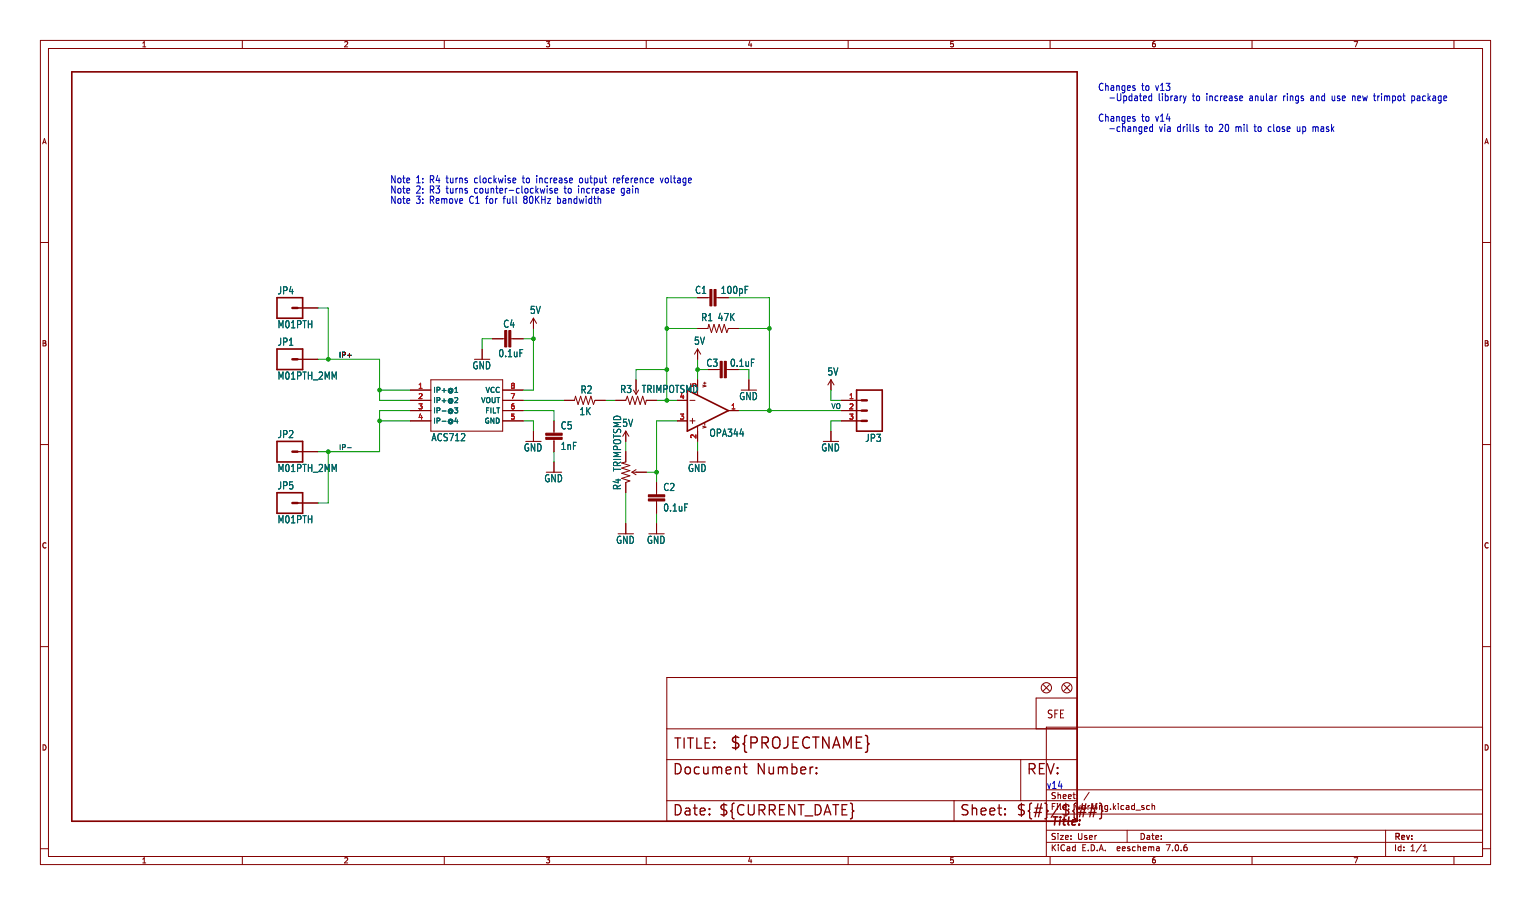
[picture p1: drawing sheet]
(kicad_sch (version 20230121) (generator eeschema)

 (paper "User" 379.07 223.926)

 (lib_symbols
  (symbol "working-eagle-import:5V" (power) (in_bom yes) (on_board yes)
   (property "Reference" "" (at 0 0 0) (effects (font (size 1.27 1.27)) hide))
   (property "Value" "5V" (at -1.016 3.556 0) (effects (font (size 1.778 1.5113)) (justify left bottom)))
   (property "Footprint" "" (at 0 0 0) (effects (font (size 1.27 1.27)) hide))
   (property "Datasheet" "" (at 0 0 0) (effects (font (size 1.27 1.27)) hide))
   (property "ki_locked" "" (at 0 0 0) (effects (font (size 1.27 1.27))))
   (symbol "5V_1_0"
    (polyline (pts (xy 0 2.54) (xy -0.762 1.27)) (stroke (width 0.254) (type solid)) (fill (type none)))
    (polyline (pts (xy 0.762 1.27) (xy 0 2.54)) (stroke (width 0.254) (type solid)) (fill (type none)))
    (pin power_in line (at 0 0 90) (length 2.54) (name "5V" (effects (font (size 0 0)))) (number "1" (effects (font (size 0 0)))))))
  (symbol "working-eagle-import:ACS712" (in_bom yes) (on_board yes)
   (property "Reference" "" (at -10.16 8.382 0) (effects (font (size 1.778 1.5113)) (justify left bottom) hide))
   (property "Value" "" (at -10.16 -7.62 0) (effects (font (size 1.778 1.5113)) (justify left bottom)))
   (property "Footprint" "working:SO08" (at 0 0 0) (effects (font (size 1.27 1.27)) hide))
   (property "Datasheet" "" (at 0 0 0) (effects (font (size 1.27 1.27)) hide))
   (property "ki_locked" "" (at 0 0 0) (effects (font (size 1.27 1.27))))
   (symbol "ACS712_1_0"
    (polyline (pts (xy -10.16 -5.08) (xy -10.16 7.62)) (stroke (width 0.254) (type solid)) (fill (type none)))
    (polyline (pts (xy -10.16 7.62) (xy 7.62 7.62)) (stroke (width 0.254) (type solid)) (fill (type none)))
    (polyline (pts (xy 7.62 -5.08) (xy -10.16 -5.08)) (stroke (width 0.254) (type solid)) (fill (type none)))
    (polyline (pts (xy 7.62 7.62) (xy 7.62 -5.08)) (stroke (width 0.254) (type solid)) (fill (type none)))
    (pin bidirectional line (at -15.24 5.08 0) (length 5.08) (name "IP+@1" (effects (font (size 1.27 1.27)))) (number "1" (effects (font (size 1.27 1.27)))))
    (pin bidirectional line (at -15.24 2.54 0) (length 5.08) (name "IP+@2" (effects (font (size 1.27 1.27)))) (number "2" (effects (font (size 1.27 1.27)))))
    (pin bidirectional line (at -15.24 0 0) (length 5.08) (name "IP-@3" (effects (font (size 1.27 1.27)))) (number "3" (effects (font (size 1.27 1.27)))))
    (pin bidirectional line (at -15.24 -2.54 0) (length 5.08) (name "IP-@4" (effects (font (size 1.27 1.27)))) (number "4" (effects (font (size 1.27 1.27)))))
    (pin bidirectional line (at 12.7 -2.54 180) (length 5.08) (name "GND" (effects (font (size 1.27 1.27)))) (number "5" (effects (font (size 1.27 1.27)))))
    (pin bidirectional line (at 12.7 0 180) (length 5.08) (name "FILT" (effects (font (size 1.27 1.27)))) (number "6" (effects (font (size 1.27 1.27)))))
    (pin bidirectional line (at 12.7 2.54 180) (length 5.08) (name "VOUT" (effects (font (size 1.27 1.27)))) (number "7" (effects (font (size 1.27 1.27)))))
    (pin bidirectional line (at 12.7 5.08 180) (length 5.08) (name "VCC" (effects (font (size 1.27 1.27)))) (number "8" (effects (font (size 1.27 1.27)))))))
  (symbol "working-eagle-import:CAP0402-CAP" (in_bom yes) (on_board yes)
   (property "Reference" "C" (at 1.524 2.921 0) (effects (font (size 1.778 1.5113)) (justify left bottom)))
   (property "Value" "" (at 1.524 -2.159 0) (effects (font (size 1.778 1.5113)) (justify left bottom)))
   (property "Footprint" "working:0402-CAP" (at 0 0 0) (effects (font (size 1.27 1.27)) hide))
   (property "Datasheet" "" (at 0 0 0) (effects (font (size 1.27 1.27)) hide))
   (property "ki_locked" "" (at 0 0 0) (effects (font (size 1.27 1.27))))
   (symbol "CAP0402-CAP_1_0"
    (rectangle (start -2.032 0.508) (end 2.032 1.016) (stroke (width 0) (type default)) (fill (type outline)))
    (rectangle (start -2.032 1.524) (end 2.032 2.032) (stroke (width 0) (type default)) (fill (type outline)))
    (polyline (pts (xy 0 0) (xy 0 0.508)) (stroke (width 0.1524) (type solid)) (fill (type none)))
    (polyline (pts (xy 0 2.54) (xy 0 2.032)) (stroke (width 0.1524) (type solid)) (fill (type none)))
    (pin passive line (at 0 5.08 270) (length 2.54) (name "1" (effects (font (size 0 0)))) (number "1" (effects (font (size 0 0)))))
    (pin passive line (at 0 -2.54 90) (length 2.54) (name "2" (effects (font (size 0 0)))) (number "2" (effects (font (size 0 0)))))))
  (symbol "working-eagle-import:FIDUCIALUFIDUCIAL" (in_bom yes) (on_board yes)
   (property "Reference" "JP" (at 0 0 0) (effects (font (size 1.27 1.27)) hide))
   (property "Value" "" (at 0 0 0) (effects (font (size 1.27 1.27)) hide))
   (property "Footprint" "working:MICRO-FIDUCIAL" (at 0 0 0) (effects (font (size 1.27 1.27)) hide))
   (property "Datasheet" "" (at 0 0 0) (effects (font (size 1.27 1.27)) hide))
   (property "ki_locked" "" (at 0 0 0) (effects (font (size 1.27 1.27))))
   (symbol "FIDUCIALUFIDUCIAL_1_0"
    (polyline (pts (xy -0.762 0.762) (xy 0.762 -0.762)) (stroke (width 0.254) (type solid)) (fill (type none)))
    (polyline (pts (xy 0.762 0.762) (xy -0.762 -0.762)) (stroke (width 0.254) (type solid)) (fill (type none)))
    (circle (center 0 0) (radius 1.27) (stroke (width 0.254) (type solid)) (fill (type none)))))
  (symbol "working-eagle-import:FRAME-LETTER" (in_bom yes) (on_board yes)
   (property "Reference" "#FRAME" (at 0 0 0) (effects (font (size 1.27 1.27)) hide))
   (property "Value" "" (at 0 0 0) (effects (font (size 1.27 1.27)) hide))
   (property "Footprint" "" (at 0 0 0) (effects (font (size 1.27 1.27)) hide))
   (property "Datasheet" "" (at 0 0 0) (effects (font (size 1.27 1.27)) hide))
   (property "ki_locked" "" (at 0 0 0) (effects (font (size 1.27 1.27))))
   (symbol "FRAME-LETTER_1_0"
    (polyline (pts (xy 0 0) (xy 248.92 0)) (stroke (width 0.4064) (type solid)) (fill (type none)))
    (polyline (pts (xy 0 185.42) (xy 0 0)) (stroke (width 0.4064) (type solid)) (fill (type none)))
    (polyline (pts (xy 0 185.42) (xy 248.92 185.42)) (stroke (width 0.4064) (type solid)) (fill (type none)))
    (polyline (pts (xy 248.92 185.42) (xy 248.92 0)) (stroke (width 0.4064) (type solid)) (fill (type none))))
   (symbol "FRAME-LETTER_2_0"
    (polyline (pts (xy 0 0) (xy 0 5.08)) (stroke (width 0.254) (type solid)) (fill (type none)))
    (polyline (pts (xy 0 0) (xy 71.12 0)) (stroke (width 0.254) (type solid)) (fill (type none)))
    (polyline (pts (xy 0 5.08) (xy 0 15.24)) (stroke (width 0.254) (type solid)) (fill (type none)))
    (polyline (pts (xy 0 5.08) (xy 71.12 5.08)) (stroke (width 0.254) (type solid)) (fill (type none)))
    (polyline (pts (xy 0 15.24) (xy 0 22.86)) (stroke (width 0.254) (type solid)) (fill (type none)))
    (polyline (pts (xy 0 22.86) (xy 0 35.56)) (stroke (width 0.254) (type solid)) (fill (type none)))
    (polyline (pts (xy 0 22.86) (xy 101.6 22.86)) (stroke (width 0.254) (type solid)) (fill (type none)))
    (polyline (pts (xy 71.12 0) (xy 101.6 0)) (stroke (width 0.254) (type solid)) (fill (type none)))
    (polyline (pts (xy 71.12 5.08) (xy 71.12 0)) (stroke (width 0.254) (type solid)) (fill (type none)))
    (polyline (pts (xy 71.12 5.08) (xy 87.63 5.08)) (stroke (width 0.254) (type solid)) (fill (type none)))
    (polyline (pts (xy 87.63 5.08) (xy 101.6 5.08)) (stroke (width 0.254) (type solid)) (fill (type none)))
    (polyline (pts (xy 87.63 15.24) (xy 0 15.24)) (stroke (width 0.254) (type solid)) (fill (type none)))
    (polyline (pts (xy 87.63 15.24) (xy 87.63 5.08)) (stroke (width 0.254) (type solid)) (fill (type none)))
    (polyline (pts (xy 101.6 5.08) (xy 101.6 0)) (stroke (width 0.254) (type solid)) (fill (type none)))
    (polyline (pts (xy 101.6 15.24) (xy 87.63 15.24)) (stroke (width 0.254) (type solid)) (fill (type none)))
    (polyline (pts (xy 101.6 15.24) (xy 101.6 5.08)) (stroke (width 0.254) (type solid)) (fill (type none)))
    (polyline (pts (xy 101.6 22.86) (xy 101.6 15.24)) (stroke (width 0.254) (type solid)) (fill (type none)))
    (polyline (pts (xy 101.6 35.56) (xy 0 35.56)) (stroke (width 0.254) (type solid)) (fill (type none)))
    (polyline (pts (xy 101.6 35.56) (xy 101.6 22.86)) (stroke (width 0.254) (type solid)) (fill (type none)))
    (text "${#}/${##}" (at 86.36 1.27 0) (effects (font (size 2.54 2.54)) (justify left bottom)))
    (text "${CURRENT_DATE}" (at 12.7 1.27 0) (effects (font (size 2.54 2.54)) (justify left bottom)))
    (text "${PROJECTNAME}" (at 15.494 17.78 0) (effects (font (size 2.7432 2.7432)) (justify left bottom)))
    (text "Date:" (at 1.27 1.27 0) (effects (font (size 2.54 2.54)) (justify left bottom)))
    (text "Document Number:" (at 1.27 11.43 0) (effects (font (size 2.54 2.54)) (justify left bottom)))
    (text "REV:" (at 88.9 11.43 0) (effects (font (size 2.54 2.54)) (justify left bottom)))
    (text "Sheet:" (at 72.39 1.27 0) (effects (font (size 2.54 2.54)) (justify left bottom)))
    (text "TITLE:" (at 1.524 17.78 0) (effects (font (size 2.54 2.54)) (justify left bottom)))))
  (symbol "working-eagle-import:GND" (power) (in_bom yes) (on_board yes)
   (property "Reference" "#GND" (at 0 0 0) (effects (font (size 1.27 1.27)) hide))
   (property "Value" "GND" (at -2.54 -2.54 0) (effects (font (size 1.778 1.5113)) (justify left bottom)))
   (property "Footprint" "" (at 0 0 0) (effects (font (size 1.27 1.27)) hide))
   (property "Datasheet" "" (at 0 0 0) (effects (font (size 1.27 1.27)) hide))
   (property "ki_locked" "" (at 0 0 0) (effects (font (size 1.27 1.27))))
   (symbol "GND_1_0"
    (polyline (pts (xy -1.905 0) (xy 1.905 0)) (stroke (width 0.254) (type solid)) (fill (type none)))
    (pin power_in line (at 0 2.54 270) (length 2.54) (name "GND" (effects (font (size 0 0)))) (number "1" (effects (font (size 0 0)))))))
  (symbol "working-eagle-import:LOGO-SFENEW" (in_bom yes) (on_board yes)
   (property "Reference" "JP" (at 0 0 0) (effects (font (size 1.27 1.27)) hide))
   (property "Value" "" (at 0 0 0) (effects (font (size 1.27 1.27)) hide))
   (property "Footprint" "working:SFE-NEW-WEBLOGO" (at 0 0 0) (effects (font (size 1.27 1.27)) hide))
   (property "Datasheet" "" (at 0 0 0) (effects (font (size 1.27 1.27)) hide))
   (property "ki_locked" "" (at 0 0 0) (effects (font (size 1.27 1.27))))
   (symbol "LOGO-SFENEW_1_0"
    (polyline (pts (xy -2.54 -2.54) (xy 7.62 -2.54)) (stroke (width 0.254) (type solid)) (fill (type none)))
    (polyline (pts (xy -2.54 5.08) (xy -2.54 -2.54)) (stroke (width 0.254) (type solid)) (fill (type none)))
    (polyline (pts (xy 7.62 -2.54) (xy 7.62 5.08)) (stroke (width 0.254) (type solid)) (fill (type none)))
    (polyline (pts (xy 7.62 5.08) (xy -2.54 5.08)) (stroke (width 0.254) (type solid)) (fill (type none)))
    (text "SFE" (at 0 0 0) (effects (font (size 1.9304 1.6408)) (justify left bottom)))))
  (symbol "working-eagle-import:M01PTH" (in_bom yes) (on_board yes)
   (property "Reference" "JP" (at -2.54 3.302 0) (effects (font (size 1.778 1.5113)) (justify left bottom)))
   (property "Value" "" (at -2.54 -5.08 0) (effects (font (size 1.778 1.5113)) (justify left bottom)))
   (property "Footprint" "working:1X01" (at 0 0 0) (effects (font (size 1.27 1.27)) hide))
   (property "Datasheet" "" (at 0 0 0) (effects (font (size 1.27 1.27)) hide))
   (property "ki_locked" "" (at 0 0 0) (effects (font (size 1.27 1.27))))
   (symbol "M01PTH_1_0"
    (polyline (pts (xy -2.54 2.54) (xy -2.54 -2.54)) (stroke (width 0.4064) (type solid)) (fill (type none)))
    (polyline (pts (xy -2.54 2.54) (xy 3.81 2.54)) (stroke (width 0.4064) (type solid)) (fill (type none)))
    (polyline (pts (xy 1.27 0) (xy 2.54 0)) (stroke (width 0.6096) (type solid)) (fill (type none)))
    (polyline (pts (xy 3.81 -2.54) (xy -2.54 -2.54)) (stroke (width 0.4064) (type solid)) (fill (type none)))
    (polyline (pts (xy 3.81 -2.54) (xy 3.81 2.54)) (stroke (width 0.4064) (type solid)) (fill (type none)))
    (pin passive line (at 7.62 0 180) (length 5.08) (name "1" (effects (font (size 0 0)))) (number "1" (effects (font (size 0 0)))))))
  (symbol "working-eagle-import:M01PTH_2MM" (in_bom yes) (on_board yes)
   (property "Reference" "JP" (at -2.54 3.302 0) (effects (font (size 1.778 1.5113)) (justify left bottom)))
   (property "Value" "" (at -2.54 -5.08 0) (effects (font (size 1.778 1.5113)) (justify left bottom)))
   (property "Footprint" "working:1X01_2MM" (at 0 0 0) (effects (font (size 1.27 1.27)) hide))
   (property "Datasheet" "" (at 0 0 0) (effects (font (size 1.27 1.27)) hide))
   (property "ki_locked" "" (at 0 0 0) (effects (font (size 1.27 1.27))))
   (symbol "M01PTH_2MM_1_0"
    (polyline (pts (xy -2.54 2.54) (xy -2.54 -2.54)) (stroke (width 0.4064) (type solid)) (fill (type none)))
    (polyline (pts (xy -2.54 2.54) (xy 3.81 2.54)) (stroke (width 0.4064) (type solid)) (fill (type none)))
    (polyline (pts (xy 1.27 0) (xy 2.54 0)) (stroke (width 0.6096) (type solid)) (fill (type none)))
    (polyline (pts (xy 3.81 -2.54) (xy -2.54 -2.54)) (stroke (width 0.4064) (type solid)) (fill (type none)))
    (polyline (pts (xy 3.81 -2.54) (xy 3.81 2.54)) (stroke (width 0.4064) (type solid)) (fill (type none)))
    (pin passive line (at 7.62 0 180) (length 5.08) (name "1" (effects (font (size 0 0)))) (number "1" (effects (font (size 0 0)))))))
  (symbol "working-eagle-import:M03PTH" (in_bom yes) (on_board yes)
   (property "Reference" "JP" (at -2.54 5.842 0) (effects (font (size 1.778 1.5113)) (justify left bottom)))
   (property "Value" "" (at -2.54 -7.62 0) (effects (font (size 1.778 1.5113)) (justify left bottom)))
   (property "Footprint" "working:1X03" (at 0 0 0) (effects (font (size 1.27 1.27)) hide))
   (property "Datasheet" "" (at 0 0 0) (effects (font (size 1.27 1.27)) hide))
   (property "ki_locked" "" (at 0 0 0) (effects (font (size 1.27 1.27))))
   (symbol "M03PTH_1_0"
    (polyline (pts (xy -2.54 5.08) (xy -2.54 -5.08)) (stroke (width 0.4064) (type solid)) (fill (type none)))
    (polyline (pts (xy -2.54 5.08) (xy 3.81 5.08)) (stroke (width 0.4064) (type solid)) (fill (type none)))
    (polyline (pts (xy 1.27 -2.54) (xy 2.54 -2.54)) (stroke (width 0.6096) (type solid)) (fill (type none)))
    (polyline (pts (xy 1.27 0) (xy 2.54 0)) (stroke (width 0.6096) (type solid)) (fill (type none)))
    (polyline (pts (xy 1.27 2.54) (xy 2.54 2.54)) (stroke (width 0.6096) (type solid)) (fill (type none)))
    (polyline (pts (xy 3.81 -5.08) (xy -2.54 -5.08)) (stroke (width 0.4064) (type solid)) (fill (type none)))
    (polyline (pts (xy 3.81 -5.08) (xy 3.81 5.08)) (stroke (width 0.4064) (type solid)) (fill (type none)))
    (pin passive line (at 7.62 -2.54 180) (length 5.08) (name "1" (effects (font (size 0 0)))) (number "1" (effects (font (size 1.27 1.27)))))
    (pin passive line (at 7.62 0 180) (length 5.08) (name "2" (effects (font (size 0 0)))) (number "2" (effects (font (size 1.27 1.27)))))
    (pin passive line (at 7.62 2.54 180) (length 5.08) (name "3" (effects (font (size 0 0)))) (number "3" (effects (font (size 1.27 1.27)))))))
  (symbol "working-eagle-import:OPA344" (in_bom yes) (on_board yes)
   (property "Reference" "" (at 5.08 -5.715 0) (effects (font (size 1.778 1.5113)) (justify left top) hide))
   (property "Value" "" (at 5.08 5.08 0) (effects (font (size 1.778 1.5113)) (justify left top)))
   (property "Footprint" "working:SOT23-5" (at 0 0 0) (effects (font (size 1.27 1.27)) hide))
   (property "Datasheet" "" (at 0 0 0) (effects (font (size 1.27 1.27)) hide))
   (property "ki_locked" "" (at 0 0 0) (effects (font (size 1.27 1.27))))
   (symbol "OPA344_1_0"
    (polyline (pts (xy -2.54 -5.08) (xy -2.54 5.08)) (stroke (width 0.4064) (type solid)) (fill (type none)))
    (polyline (pts (xy -2.54 5.08) (xy 7.62 0)) (stroke (width 0.4064) (type solid)) (fill (type none)))
    (polyline (pts (xy -1.905 -2.54) (xy -0.635 -2.54)) (stroke (width 0.1524) (type solid)) (fill (type none)))
    (polyline (pts (xy -1.905 2.54) (xy -0.635 2.54)) (stroke (width 0.1524) (type solid)) (fill (type none)))
    (polyline (pts (xy -1.27 -3.175) (xy -1.27 -1.905)) (stroke (width 0.1524) (type solid)) (fill (type none)))
    (polyline (pts (xy 0 -5.08) (xy 0 -3.8862)) (stroke (width 0.1524) (type solid)) (fill (type none)))
    (polyline (pts (xy 0 3.9116) (xy 0 5.08)) (stroke (width 0.1524) (type solid)) (fill (type none)))
    (polyline (pts (xy 7.62 0) (xy -2.54 -5.08)) (stroke (width 0.4064) (type solid)) (fill (type none)))
    (text "V+" (at 1.27 5.715 900) (effects (font (size 0.8128 0.6908)) (justify left top)))
    (text "V-" (at 1.27 -4.445 900) (effects (font (size 0.8128 0.6908)) (justify left top)))
    (pin output line (at 10.16 0 180) (length 2.54) (name "OUT" (effects (font (size 0 0)))) (number "1" (effects (font (size 1.27 1.27)))))
    (pin power_in line (at 0 -7.62 90) (length 2.54) (name "V-" (effects (font (size 0 0)))) (number "2" (effects (font (size 1.27 1.27)))))
    (pin input line (at -5.08 -2.54 0) (length 2.54) (name "+IN" (effects (font (size 0 0)))) (number "3" (effects (font (size 1.27 1.27)))))
    (pin input line (at -5.08 2.54 0) (length 2.54) (name "-IN" (effects (font (size 0 0)))) (number "4" (effects (font (size 1.27 1.27)))))
    (pin power_in line (at 0 7.62 270) (length 2.54) (name "V+" (effects (font (size 0 0)))) (number "5" (effects (font (size 1.27 1.27)))))))
  (symbol "working-eagle-import:RESISTOR0402-RES" (in_bom yes) (on_board yes)
   (property "Reference" "R" (at -3.81 1.4986 0) (effects (font (size 1.778 1.5113)) (justify left bottom)))
   (property "Value" "" (at -3.81 -3.302 0) (effects (font (size 1.778 1.5113)) (justify left bottom)))
   (property "Footprint" "working:0402-RES" (at 0 0 0) (effects (font (size 1.27 1.27)) hide))
   (property "Datasheet" "" (at 0 0 0) (effects (font (size 1.27 1.27)) hide))
   (property "ki_locked" "" (at 0 0 0) (effects (font (size 1.27 1.27))))
   (symbol "RESISTOR0402-RES_1_0"
    (polyline (pts (xy -2.54 0) (xy -2.159 1.016)) (stroke (width 0.1524) (type solid)) (fill (type none)))
    (polyline (pts (xy -2.159 1.016) (xy -1.524 -1.016)) (stroke (width 0.1524) (type solid)) (fill (type none)))
    (polyline (pts (xy -1.524 -1.016) (xy -0.889 1.016)) (stroke (width 0.1524) (type solid)) (fill (type none)))
    (polyline (pts (xy -0.889 1.016) (xy -0.254 -1.016)) (stroke (width 0.1524) (type solid)) (fill (type none)))
    (polyline (pts (xy -0.254 -1.016) (xy 0.381 1.016)) (stroke (width 0.1524) (type solid)) (fill (type none)))
    (polyline (pts (xy 0.381 1.016) (xy 1.016 -1.016)) (stroke (width 0.1524) (type solid)) (fill (type none)))
    (polyline (pts (xy 1.016 -1.016) (xy 1.651 1.016)) (stroke (width 0.1524) (type solid)) (fill (type none)))
    (polyline (pts (xy 1.651 1.016) (xy 2.286 -1.016)) (stroke (width 0.1524) (type solid)) (fill (type none)))
    (polyline (pts (xy 2.286 -1.016) (xy 2.54 0)) (stroke (width 0.1524) (type solid)) (fill (type none)))
    (pin passive line (at -5.08 0 0) (length 2.54) (name "1" (effects (font (size 0 0)))) (number "1" (effects (font (size 0 0)))))
    (pin passive line (at 5.08 0 180) (length 2.54) (name "2" (effects (font (size 0 0)))) (number "2" (effects (font (size 0 0)))))))
  (symbol "working-eagle-import:TRIMPOTSMD" (in_bom yes) (on_board yes)
   (property "Reference" "R" (at -11.43 1.4986 0) (effects (font (size 1.778 1.5113)) (justify left bottom)))
   (property "Value" "" (at -3.81 -3.302 0) (effects (font (size 1.778 1.5113)) (justify left bottom)))
   (property "Footprint" "working:TRIMPOT-3MM" (at 0 0 0) (effects (font (size 1.27 1.27)) hide))
   (property "Datasheet" "" (at 0 0 0) (effects (font (size 1.27 1.27)) hide))
   (property "ki_locked" "" (at 0 0 0) (effects (font (size 1.27 1.27))))
   (symbol "TRIMPOTSMD_1_0"
    (polyline (pts (xy -2.54 0) (xy -2.159 1.016)) (stroke (width 0.1524) (type solid)) (fill (type none)))
    (polyline (pts (xy -2.159 1.016) (xy -1.524 -1.016)) (stroke (width 0.1524) (type solid)) (fill (type none)))
    (polyline (pts (xy -1.524 -1.016) (xy -0.889 1.016)) (stroke (width 0.1524) (type solid)) (fill (type none)))
    (polyline (pts (xy -0.889 1.016) (xy -0.254 -1.016)) (stroke (width 0.1524) (type solid)) (fill (type none)))
    (polyline (pts (xy -0.635 2.54) (xy 0 1.524)) (stroke (width 0.1524) (type solid)) (fill (type none)))
    (polyline (pts (xy -0.254 -1.016) (xy 0.381 1.016)) (stroke (width 0.1524) (type solid)) (fill (type none)))
    (polyline (pts (xy 0 1.524) (xy 0.635 2.54)) (stroke (width 0.1524) (type solid)) (fill (type none)))
    (polyline (pts (xy 0 2.54) (xy 0 1.524)) (stroke (width 0.1524) (type solid)) (fill (type none)))
    (polyline (pts (xy 0.381 1.016) (xy 1.016 -1.016)) (stroke (width 0.1524) (type solid)) (fill (type none)))
    (polyline (pts (xy 1.016 -1.016) (xy 1.651 1.016)) (stroke (width 0.1524) (type solid)) (fill (type none)))
    (polyline (pts (xy 1.651 1.016) (xy 2.286 -1.016)) (stroke (width 0.1524) (type solid)) (fill (type none)))
    (polyline (pts (xy 2.286 -1.016) (xy 2.54 0)) (stroke (width 0.1524) (type solid)) (fill (type none)))
    (pin passive line (at -5.08 0 0) (length 2.54) (name "CCW" (effects (font (size 0 0)))) (number "1" (effects (font (size 0 0)))))
    (pin passive line (at 0 5.08 270) (length 2.54) (name "WIPER" (effects (font (size 0 0)))) (number "2" (effects (font (size 0 0)))))
    (pin passive line (at 5.08 0 180) (length 2.54) (name "CW" (effects (font (size 0 0)))) (number "3" (effects (font (size 0 0))))))))

 (junction (at 190.5 81.28) (diameter 0) (color 0 0 0 0))
 (junction (at 93.98 96.52) (diameter 0) (color 0 0 0 0))
 (junction (at 172.72 91.44) (diameter 0) (color 0 0 0 0))
 (junction (at 162.56 116.84) (diameter 0) (color 0 0 0 0))
 (junction (at 81.28 111.76) (diameter 0) (color 0 0 0 0))
 (junction (at 93.98 104.14) (diameter 0) (color 0 0 0 0))
 (junction (at 165.1 91.44) (diameter 0) (color 0 0 0 0))
 (junction (at 81.28 88.9) (diameter 0) (color 0 0 0 0))
 (junction (at 165.1 99.06) (diameter 0) (color 0 0 0 0))
 (junction (at 165.1 81.28) (diameter 0) (color 0 0 0 0))
 (junction (at 132.08 83.82) (diameter 0) (color 0 0 0 0))
 (junction (at 190.5 101.6) (diameter 0) (color 0 0 0 0))

 (wire (pts (xy 132.08 96.52) (xy 132.08 83.82)) (stroke (width 0.1524) (type solid)))
 (wire (pts (xy 165.1 99.06) (xy 167.64 99.06)) (stroke (width 0.1524) (type solid)))
 (wire (pts (xy 162.56 127) (xy 162.56 129.54)) (stroke (width 0.1524) (type solid)))
 (wire (pts (xy 205.74 106.68) (xy 205.74 104.14)) (stroke (width 0.1524) (type solid)))
 (wire (pts (xy 93.98 96.52) (xy 93.98 99.06)) (stroke (width 0.1524) (type solid)))
 (wire (pts (xy 205.74 104.14) (xy 208.28 104.14)) (stroke (width 0.1524) (type solid)))
 (wire (pts (xy 165.1 73.66) (xy 165.1 81.28)) (stroke (width 0.1524) (type solid)))
 (wire (pts (xy 78.74 124.46) (xy 81.28 124.46)) (stroke (width 0.1524) (type solid)))
 (wire (pts (xy 93.98 101.6) (xy 93.98 104.14)) (stroke (width 0.1524) (type solid)))
 (wire (pts (xy 137.16 111.76) (xy 137.16 114.3)) (stroke (width 0.1524) (type solid)))
 (wire (pts (xy 185.42 93.98) (xy 185.42 91.44)) (stroke (width 0.1524) (type solid)))
 (wire (pts (xy 129.54 96.52) (xy 132.08 96.52)) (stroke (width 0.1524) (type solid)))
 (wire (pts (xy 81.28 111.76) (xy 78.74 111.76)) (stroke (width 0.1524) (type solid)))
 (wire (pts (xy 190.5 101.6) (xy 182.88 101.6)) (stroke (width 0.1524) (type solid)))
 (wire (pts (xy 101.6 96.52) (xy 93.98 96.52)) (stroke (width 0.1524) (type solid)))
 (wire (pts (xy 129.54 99.06) (xy 139.7 99.06)) (stroke (width 0.1524) (type solid)))
 (wire (pts (xy 172.72 81.28) (xy 165.1 81.28)) (stroke (width 0.1524) (type solid)))
 (wire (pts (xy 132.08 104.14) (xy 132.08 106.68)) (stroke (width 0.1524) (type solid)))
 (wire (pts (xy 172.72 88.9) (xy 172.72 91.44)) (stroke (width 0.1524) (type solid)))
 (wire (pts (xy 165.1 81.28) (xy 165.1 91.44)) (stroke (width 0.1524) (type solid)))
 (wire (pts (xy 208.28 99.06) (xy 205.74 99.06)) (stroke (width 0.1524) (type solid)))
 (wire (pts (xy 119.38 83.82) (xy 119.38 86.36)) (stroke (width 0.1524) (type solid)))
 (wire (pts (xy 137.16 101.6) (xy 137.16 104.14)) (stroke (width 0.1524) (type solid)))
 (wire (pts (xy 182.88 81.28) (xy 190.5 81.28)) (stroke (width 0.1524) (type solid)))
 (wire (pts (xy 93.98 111.76) (xy 81.28 111.76)) (stroke (width 0.1524) (type solid)))
 (wire (pts (xy 121.92 83.82) (xy 119.38 83.82)) (stroke (width 0.1524) (type solid)))
 (wire (pts (xy 205.74 99.06) (xy 205.74 96.52)) (stroke (width 0.1524) (type solid)))
 (wire (pts (xy 154.94 111.76) (xy 154.94 109.22)) (stroke (width 0.1524) (type solid)))
 (wire (pts (xy 93.98 88.9) (xy 93.98 96.52)) (stroke (width 0.1524) (type solid)))
 (wire (pts (xy 180.34 73.66) (xy 190.5 73.66)) (stroke (width 0.1524) (type solid)))
 (wire (pts (xy 157.48 91.44) (xy 165.1 91.44)) (stroke (width 0.1524) (type solid)))
 (wire (pts (xy 154.94 121.92) (xy 154.94 129.54)) (stroke (width 0.1524) (type solid)))
 (wire (pts (xy 129.54 101.6) (xy 137.16 101.6)) (stroke (width 0.1524) (type solid)))
 (wire (pts (xy 162.56 104.14) (xy 167.64 104.14)) (stroke (width 0.1524) (type solid)))
 (wire (pts (xy 81.28 88.9) (xy 93.98 88.9)) (stroke (width 0.1524) (type solid)))
 (wire (pts (xy 129.54 104.14) (xy 132.08 104.14)) (stroke (width 0.1524) (type solid)))
 (wire (pts (xy 165.1 91.44) (xy 165.1 99.06)) (stroke (width 0.1524) (type solid)))
 (wire (pts (xy 78.74 88.9) (xy 81.28 88.9)) (stroke (width 0.1524) (type solid)))
 (wire (pts (xy 185.42 91.44) (xy 182.88 91.44)) (stroke (width 0.1524) (type solid)))
 (wire (pts (xy 132.08 83.82) (xy 132.08 81.28)) (stroke (width 0.1524) (type solid)))
 (wire (pts (xy 190.5 101.6) (xy 208.28 101.6)) (stroke (width 0.1524) (type solid)))
 (wire (pts (xy 81.28 124.46) (xy 81.28 111.76)) (stroke (width 0.1524) (type solid)))
 (wire (pts (xy 162.56 119.38) (xy 162.56 116.84)) (stroke (width 0.1524) (type solid)))
 (wire (pts (xy 172.72 109.22) (xy 172.72 111.76)) (stroke (width 0.1524) (type solid)))
 (wire (pts (xy 162.56 116.84) (xy 162.56 104.14)) (stroke (width 0.1524) (type solid)))
 (wire (pts (xy 81.28 76.2) (xy 81.28 88.9)) (stroke (width 0.1524) (type solid)))
 (wire (pts (xy 190.5 73.66) (xy 190.5 81.28)) (stroke (width 0.1524) (type solid)))
 (wire (pts (xy 190.5 81.28) (xy 190.5 101.6)) (stroke (width 0.1524) (type solid)))
 (wire (pts (xy 160.02 116.84) (xy 162.56 116.84)) (stroke (width 0.1524) (type solid)))
 (wire (pts (xy 162.56 99.06) (xy 165.1 99.06)) (stroke (width 0.1524) (type solid)))
 (wire (pts (xy 93.98 104.14) (xy 93.98 111.76)) (stroke (width 0.1524) (type solid)))
 (wire (pts (xy 172.72 93.98) (xy 172.72 91.44)) (stroke (width 0.1524) (type solid)))
 (wire (pts (xy 101.6 104.14) (xy 93.98 104.14)) (stroke (width 0.1524) (type solid)))
 (wire (pts (xy 157.48 93.98) (xy 157.48 91.44)) (stroke (width 0.1524) (type solid)))
 (wire (pts (xy 149.86 99.06) (xy 152.4 99.06)) (stroke (width 0.1524) (type solid)))
 (wire (pts (xy 129.54 83.82) (xy 132.08 83.82)) (stroke (width 0.1524) (type solid)))
 (wire (pts (xy 93.98 99.06) (xy 101.6 99.06)) (stroke (width 0.1524) (type solid)))
 (wire (pts (xy 172.72 91.44) (xy 175.26 91.44)) (stroke (width 0.1524) (type solid)))
 (wire (pts (xy 78.74 76.2) (xy 81.28 76.2)) (stroke (width 0.1524) (type solid)))
 (wire (pts (xy 101.6 101.6) (xy 93.98 101.6)) (stroke (width 0.1524) (type solid)))
 (wire (pts (xy 172.72 73.66) (xy 165.1 73.66)) (stroke (width 0.1524) (type solid)))

 (text "Changes to v13" (at 271.78 22.86 0) (effects (font (size 1.778 1.5113)) (justify left bottom)))
 (text "-Updated library to increase anular rings and use new trimpot package" (at 274.32 25.4 0) (effects (font (size 1.778 1.5113)) (justify left bottom)))
 (text "Note 3: Remove C1 for full 80KHz bandwidth" (at 96.52 50.8 0) (effects (font (size 1.778 1.5113)) (justify left bottom)))
 (text "Note 1: R4 turns clockwise to increase output reference voltage" (at 96.52 45.72 0) (effects (font (size 1.778 1.5113)) (justify left bottom)))
 (text "Note 2: R3 turns counter-clockwise to increase gain" (at 96.52 48.26 0) (effects (font (size 1.778 1.5113)) (justify left bottom)))
 (text "-changed via drills to 20 mil to close up mask" (at 274.32 33.02 0) (effects (font (size 1.778 1.5113)) (justify left bottom)))
 (text "Changes to v14" (at 271.78 30.48 0) (effects (font (size 1.778 1.5113)) (justify left bottom)))
 (text "v14" (at 259.08 195.58 0) (effects (font (size 1.778 1.5113)) (justify left bottom)))

 (label "VO" (at 205.74 101.6 0) (fields_autoplaced) (effects (font (size 1.2446 1.2446)) (justify left bottom)))
 (label "IP+" (at 83.82 88.9 0) (fields_autoplaced) (effects (font (size 1.2446 1.2446)) (justify left bottom)))
 (label "IP-" (at 83.82 111.76 0) (fields_autoplaced) (effects (font (size 1.2446 1.2446)) (justify left bottom)))
 (label "IP+" (at 83.82 88.9 0) (fields_autoplaced) (effects (font (size 1.2446 1.2446)) (justify left bottom)))
 (label "IP+" (at 83.82 88.9 0) (fields_autoplaced) (effects (font (size 1.2446 1.2446)) (justify left bottom)))

 (symbol (lib_id "working-eagle-import:GND") (at 154.94 132.08 0) (unit 1) (in_bom yes) (on_board yes) (dnp no)
  (property "Reference" "#GND5" (at 154.94 132.08 0) (effects (font (size 1.27 1.27)) hide))
  (property "Value" "GND" (at 152.4 134.62 0) (effects (font (size 1.778 1.5113)) (justify left bottom)))
  (property "Footprint" "" (at 154.94 132.08 0) (effects (font (size 1.27 1.27)) hide))
  (property "Datasheet" "" (at 154.94 132.08 0) (effects (font (size 1.27 1.27)) hide)) (pin "1"))

 (symbol (lib_id "working-eagle-import:TRIMPOTSMD") (at 157.48 99.06 0) (unit 1) (in_bom yes) (on_board yes) (dnp no)
  (property "Reference" "R3" (at 153.416 97.3074 0) (effects (font (size 1.778 1.5113)) (justify left bottom)))
  (property "Value" "TRIMPOTSMD" (at 158.75 97.282 0) (effects (font (size 1.778 1.5113)) (justify left bottom)))
  (property "Footprint" "working:TRIMPOT-3MM" (at 157.48 99.06 0) (effects (font (size 1.27 1.27)) hide))
  (property "Datasheet" "" (at 157.48 99.06 0) (effects (font (size 1.27 1.27)) hide)) (pin "1") (pin "2") (pin "3"))

 (symbol (lib_id "working-eagle-import:RESISTOR0402-RES") (at 144.78 99.06 180) (unit 1) (in_bom yes) (on_board yes) (dnp no)
  (property "Reference" "R2" (at 146.812 95.4786 0) (effects (font (size 1.778 1.5113)) (justify left bottom)))
  (property "Value" "1K" (at 146.558 100.838 0) (effects (font (size 1.778 1.5113)) (justify left bottom)))
  (property "Footprint" "working:0402-RES" (at 144.78 99.06 0) (effects (font (size 1.27 1.27)) hide))
  (property "Datasheet" "" (at 144.78 99.06 0) (effects (font (size 1.27 1.27)) hide)) (pin "1") (pin "2"))

 (symbol (lib_id "working-eagle-import:GND") (at 205.74 109.22 0) (unit 1) (in_bom yes) (on_board yes) (dnp no)
  (property "Reference" "#GND1" (at 205.74 109.22 0) (effects (font (size 1.27 1.27)) hide))
  (property "Value" "GND" (at 203.2 111.76 0) (effects (font (size 1.778 1.5113)) (justify left bottom)))
  (property "Footprint" "" (at 205.74 109.22 0) (effects (font (size 1.27 1.27)) hide))
  (property "Datasheet" "" (at 205.74 109.22 0) (effects (font (size 1.27 1.27)) hide)) (pin "1"))

 (symbol (lib_id "working-eagle-import:M01PTH") (at 71.12 124.46 0) (unit 1) (in_bom yes) (on_board yes) (dnp no)
  (property "Reference" "JP5" (at 68.58 121.158 0) (effects (font (size 1.778 1.5113)) (justify left bottom)))
  (property "Value" "M01PTH" (at 68.58 129.54 0) (effects (font (size 1.778 1.5113)) (justify left bottom)))
  (property "Footprint" "working:1X01" (at 71.12 124.46 0) (effects (font (size 1.27 1.27)) hide))
  (property "Datasheet" "" (at 71.12 124.46 0) (effects (font (size 1.27 1.27)) hide)) (pin "1"))

 (symbol (lib_id "working-eagle-import:GND") (at 137.16 116.84 0) (unit 1) (in_bom yes) (on_board yes) (dnp no)
  (property "Reference" "#GND8" (at 137.16 116.84 0) (effects (font (size 1.27 1.27)) hide))
  (property "Value" "GND" (at 134.62 119.38 0) (effects (font (size 1.778 1.5113)) (justify left bottom)))
  (property "Footprint" "" (at 137.16 116.84 0) (effects (font (size 1.27 1.27)) hide))
  (property "Datasheet" "" (at 137.16 116.84 0) (effects (font (size 1.27 1.27)) hide)) (pin "1"))

 (symbol (lib_id "working-eagle-import:5V") (at 172.72 88.9 0) (unit 1) (in_bom yes) (on_board yes) (dnp no)
  (property "Reference" "#U$7" (at 172.72 88.9 0) (effects (font (size 1.27 1.27)) hide))
  (property "Value" "5V" (at 171.704 85.344 0) (effects (font (size 1.778 1.5113)) (justify left bottom)))
  (property "Footprint" "" (at 172.72 88.9 0) (effects (font (size 1.27 1.27)) hide))
  (property "Datasheet" "" (at 172.72 88.9 0) (effects (font (size 1.27 1.27)) hide)) (pin "1"))

 (symbol (lib_id "working-eagle-import:GND") (at 162.56 132.08 0) (unit 1) (in_bom yes) (on_board yes) (dnp no)
  (property "Reference" "#GND4" (at 162.56 132.08 0) (effects (font (size 1.27 1.27)) hide))
  (property "Value" "GND" (at 160.02 134.62 0) (effects (font (size 1.778 1.5113)) (justify left bottom)))
  (property "Footprint" "" (at 162.56 132.08 0) (effects (font (size 1.27 1.27)) hide))
  (property "Datasheet" "" (at 162.56 132.08 0) (effects (font (size 1.27 1.27)) hide)) (pin "1"))

 (symbol (lib_id "working-eagle-import:GND") (at 172.72 114.3 0) (unit 1) (in_bom yes) (on_board yes) (dnp no)
  (property "Reference" "#GND2" (at 172.72 114.3 0) (effects (font (size 1.27 1.27)) hide))
  (property "Value" "GND" (at 170.18 116.84 0) (effects (font (size 1.778 1.5113)) (justify left bottom)))
  (property "Footprint" "" (at 172.72 114.3 0) (effects (font (size 1.27 1.27)) hide))
  (property "Datasheet" "" (at 172.72 114.3 0) (effects (font (size 1.27 1.27)) hide)) (pin "1"))

 (symbol (lib_id "working-eagle-import:GND") (at 132.08 109.22 0) (unit 1) (in_bom yes) (on_board yes) (dnp no)
  (property "Reference" "#GND6" (at 132.08 109.22 0) (effects (font (size 1.27 1.27)) hide))
  (property "Value" "GND" (at 129.54 111.76 0) (effects (font (size 1.778 1.5113)) (justify left bottom)))
  (property "Footprint" "" (at 132.08 109.22 0) (effects (font (size 1.27 1.27)) hide))
  (property "Datasheet" "" (at 132.08 109.22 0) (effects (font (size 1.27 1.27)) hide)) (pin "1"))

 (symbol (lib_id "working-eagle-import:M01PTH_2MM") (at 71.12 88.9 0) (unit 1) (in_bom yes) (on_board yes) (dnp no)
  (property "Reference" "JP1" (at 68.58 85.598 0) (effects (font (size 1.778 1.5113)) (justify left bottom)))
  (property "Value" "M01PTH_2MM" (at 68.58 93.98 0) (effects (font (size 1.778 1.5113)) (justify left bottom)))
  (property "Footprint" "working:1X01_2MM" (at 71.12 88.9 0) (effects (font (size 1.27 1.27)) hide))
  (property "Datasheet" "" (at 71.12 88.9 0) (effects (font (size 1.27 1.27)) hide)) (pin "1"))

 (symbol (lib_id "working-eagle-import:CAP0402-CAP") (at 175.26 73.66 270) (unit 1) (in_bom yes) (on_board yes) (dnp no)
  (property "Reference" "C1" (at 171.958 72.771 90) (effects (font (size 1.778 1.5113)) (justify left bottom)))
  (property "Value" "100pF" (at 178.308 72.771 90) (effects (font (size 1.778 1.5113)) (justify left bottom)))
  (property "Footprint" "working:0402-CAP" (at 175.26 73.66 0) (effects (font (size 1.27 1.27)) hide))
  (property "Datasheet" "" (at 175.26 73.66 0) (effects (font (size 1.27 1.27)) hide)) (pin "1") (pin "2"))

 (symbol (lib_id "working-eagle-import:RESISTOR0402-RES") (at 177.8 81.28 180) (unit 1) (in_bom yes) (on_board yes) (dnp no)
  (property "Reference" "R1" (at 173.482 79.5274 0) (effects (font (size 1.778 1.5113)) (justify right top)))
  (property "Value" "47K" (at 177.546 79.502 0) (effects (font (size 1.778 1.5113)) (justify right top)))
  (property "Footprint" "working:0402-RES" (at 177.8 81.28 0) (effects (font (size 1.27 1.27)) hide))
  (property "Datasheet" "" (at 177.8 81.28 0) (effects (font (size 1.27 1.27)) hide)) (pin "1") (pin "2"))

 (symbol (lib_id "working-eagle-import:5V") (at 154.94 109.22 0) (unit 1) (in_bom yes) (on_board yes) (dnp no)
  (property "Reference" "#U$8" (at 154.94 109.22 0) (effects (font (size 1.27 1.27)) hide))
  (property "Value" "5V" (at 153.924 105.664 0) (effects (font (size 1.778 1.5113)) (justify left bottom)))
  (property "Footprint" "" (at 154.94 109.22 0) (effects (font (size 1.27 1.27)) hide))
  (property "Datasheet" "" (at 154.94 109.22 0) (effects (font (size 1.27 1.27)) hide)) (pin "1"))

 (symbol (lib_id "working-eagle-import:M01PTH_2MM") (at 71.12 111.76 0) (unit 1) (in_bom yes) (on_board yes) (dnp no)
  (property "Reference" "JP2" (at 68.58 108.458 0) (effects (font (size 1.778 1.5113)) (justify left bottom)))
  (property "Value" "M01PTH_2MM" (at 68.58 116.84 0) (effects (font (size 1.778 1.5113)) (justify left bottom)))
  (property "Footprint" "working:1X01_2MM" (at 71.12 111.76 0) (effects (font (size 1.27 1.27)) hide))
  (property "Datasheet" "" (at 71.12 111.76 0) (effects (font (size 1.27 1.27)) hide)) (pin "1"))

 (symbol (lib_id "working-eagle-import:FIDUCIALUFIDUCIAL") (at 259.08 170.18 0) (unit 1) (in_bom yes) (on_board yes) (dnp no)
  (property "Reference" "U$3" (at 259.08 170.18 0) (effects (font (size 1.27 1.27)) hide))
  (property "Value" "FIDUCIALUFIDUCIAL" (at 259.08 170.18 0) (effects (font (size 1.27 1.27)) hide))
  (property "Footprint" "working:MICRO-FIDUCIAL" (at 259.08 170.18 0) (effects (font (size 1.27 1.27)) hide))
  (property "Datasheet" "" (at 259.08 170.18 0) (effects (font (size 1.27 1.27)) hide)))

 (symbol (lib_id "working-eagle-import:CAP0402-CAP") (at 180.34 91.44 90) (unit 1) (in_bom yes) (on_board yes) (dnp no)
  (property "Reference" "C3" (at 174.752 90.805 90) (effects (font (size 1.778 1.5113)) (justify right top)))
  (property "Value" "0.1uF" (at 180.594 90.805 90) (effects (font (size 1.778 1.5113)) (justify right top)))
  (property "Footprint" "working:0402-CAP" (at 180.34 91.44 0) (effects (font (size 1.27 1.27)) hide))
  (property "Datasheet" "" (at 180.34 91.44 0) (effects (font (size 1.27 1.27)) hide)) (pin "1") (pin "2"))

 (symbol (lib_id "working-eagle-import:OPA344") (at 172.72 101.6 0) (unit 1) (in_bom yes) (on_board yes) (dnp no)
  (property "Reference" "U2" (at 178.308 103.759 0) (effects (font (size 1.778 1.5113)) (justify left top) hide))
  (property "Value" "OPA344" (at 175.514 106.172 0) (effects (font (size 1.778 1.5113)) (justify left top)))
  (property "Footprint" "working:SOT23-5" (at 172.72 101.6 0) (effects (font (size 1.27 1.27)) hide))
  (property "Datasheet" "" (at 172.72 101.6 0) (effects (font (size 1.27 1.27)) hide)) (pin "1") (pin "2") (pin "3") (pin "4") (pin "5"))

 (symbol (lib_id "working-eagle-import:5V") (at 205.74 96.52 0) (unit 1) (in_bom yes) (on_board yes) (dnp no)
  (property "Reference" "#U$5" (at 205.74 96.52 0) (effects (font (size 1.27 1.27)) hide))
  (property "Value" "5V" (at 204.724 92.964 0) (effects (font (size 1.778 1.5113)) (justify left bottom)))
  (property "Footprint" "" (at 205.74 96.52 0) (effects (font (size 1.27 1.27)) hide))
  (property "Datasheet" "" (at 205.74 96.52 0) (effects (font (size 1.27 1.27)) hide)) (pin "1"))

 (symbol (lib_id "working-eagle-import:GND") (at 119.38 88.9 0) (unit 1) (in_bom yes) (on_board yes) (dnp no)
  (property "Reference" "#GND7" (at 119.38 88.9 0) (effects (font (size 1.27 1.27)) hide))
  (property "Value" "GND" (at 116.84 91.44 0) (effects (font (size 1.778 1.5113)) (justify left bottom)))
  (property "Footprint" "" (at 119.38 88.9 0) (effects (font (size 1.27 1.27)) hide))
  (property "Datasheet" "" (at 119.38 88.9 0) (effects (font (size 1.27 1.27)) hide)) (pin "1"))

 (symbol (lib_id "working-eagle-import:CAP0402-CAP") (at 137.16 109.22 0) (unit 1) (in_bom yes) (on_board yes) (dnp no)
  (property "Reference" "C5" (at 138.684 106.299 0) (effects (font (size 1.778 1.5113)) (justify left bottom)))
  (property "Value" "1nF" (at 138.684 111.379 0) (effects (font (size 1.778 1.5113)) (justify left bottom)))
  (property "Footprint" "working:0402-CAP" (at 137.16 109.22 0) (effects (font (size 1.27 1.27)) hide))
  (property "Datasheet" "" (at 137.16 109.22 0) (effects (font (size 1.27 1.27)) hide)) (pin "1") (pin "2"))

 (symbol (lib_id "working-eagle-import:FRAME-LETTER") (at 17.78 203.2 0) (unit 1) (in_bom yes) (on_board yes) (dnp no)
  (property "Reference" "#FRAME1" (at 17.78 203.2 0) (effects (font (size 1.27 1.27)) hide))
  (property "Value" "FRAME-LETTER" (at 17.78 203.2 0) (effects (font (size 1.27 1.27)) hide))
  (property "Footprint" "" (at 17.78 203.2 0) (effects (font (size 1.27 1.27)) hide))
  (property "Datasheet" "" (at 17.78 203.2 0) (effects (font (size 1.27 1.27)) hide)))

 (symbol (lib_id "working-eagle-import:5V") (at 132.08 81.28 0) (unit 1) (in_bom yes) (on_board yes) (dnp no)
  (property "Reference" "#U$6" (at 132.08 81.28 0) (effects (font (size 1.27 1.27)) hide))
  (property "Value" "5V" (at 131.064 77.724 0) (effects (font (size 1.778 1.5113)) (justify left bottom)))
  (property "Footprint" "" (at 132.08 81.28 0) (effects (font (size 1.27 1.27)) hide))
  (property "Datasheet" "" (at 132.08 81.28 0) (effects (font (size 1.27 1.27)) hide)) (pin "1"))

 (symbol (lib_id "working-eagle-import:GND") (at 185.42 96.52 0) (unit 1) (in_bom yes) (on_board yes) (dnp no)
  (property "Reference" "#GND3" (at 185.42 96.52 0) (effects (font (size 1.27 1.27)) hide))
  (property "Value" "GND" (at 182.88 99.06 0) (effects (font (size 1.778 1.5113)) (justify left bottom)))
  (property "Footprint" "" (at 185.42 96.52 0) (effects (font (size 1.27 1.27)) hide))
  (property "Datasheet" "" (at 185.42 96.52 0) (effects (font (size 1.27 1.27)) hide)) (pin "1"))

 (symbol (lib_id "working-eagle-import:CAP0402-CAP") (at 162.56 124.46 0) (unit 1) (in_bom yes) (on_board yes) (dnp no)
  (property "Reference" "C2" (at 164.084 121.539 0) (effects (font (size 1.778 1.5113)) (justify left bottom)))
  (property "Value" "0.1uF" (at 164.084 126.619 0) (effects (font (size 1.778 1.5113)) (justify left bottom)))
  (property "Footprint" "working:0402-CAP" (at 162.56 124.46 0) (effects (font (size 1.27 1.27)) hide))
  (property "Datasheet" "" (at 162.56 124.46 0) (effects (font (size 1.27 1.27)) hide)) (pin "1") (pin "2"))

 (symbol (lib_id "working-eagle-import:M01PTH") (at 71.12 76.2 0) (unit 1) (in_bom yes) (on_board yes) (dnp no)
  (property "Reference" "JP4" (at 68.58 72.898 0) (effects (font (size 1.778 1.5113)) (justify left bottom)))
  (property "Value" "M01PTH" (at 68.58 81.28 0) (effects (font (size 1.778 1.5113)) (justify left bottom)))
  (property "Footprint" "working:1X01" (at 71.12 76.2 0) (effects (font (size 1.27 1.27)) hide))
  (property "Datasheet" "" (at 71.12 76.2 0) (effects (font (size 1.27 1.27)) hide)) (pin "1"))

 (symbol (lib_id "working-eagle-import:TRIMPOTSMD") (at 154.94 116.84 270) (mirror x) (unit 1) (in_bom yes) (on_board yes) (dnp no)
  (property "Reference" "R4" (at 151.8666 121.412 0) (effects (font (size 1.778 1.5113)) (justify left bottom)))
  (property "Value" "TRIMPOTSMD" (at 151.892 116.84 0) (effects (font (size 1.778 1.5113)) (justify left bottom)))
  (property "Footprint" "working:TRIMPOT-3MM" (at 154.94 116.84 0) (effects (font (size 1.27 1.27)) hide))
  (property "Datasheet" "" (at 154.94 116.84 0) (effects (font (size 1.27 1.27)) hide)) (pin "1") (pin "2") (pin "3"))

 (symbol (lib_id "working-eagle-import:ACS712") (at 116.84 101.6 0) (unit 1) (in_bom yes) (on_board yes) (dnp no)
  (property "Reference" "U1" (at 106.68 93.218 0) (effects (font (size 1.778 1.5113)) (justify left bottom) hide))
  (property "Value" "ACS712" (at 106.68 109.22 0) (effects (font (size 1.778 1.5113)) (justify left bottom)))
  (property "Footprint" "working:SO08" (at 116.84 101.6 0) (effects (font (size 1.27 1.27)) hide))
  (property "Datasheet" "" (at 116.84 101.6 0) (effects (font (size 1.27 1.27)) hide)) (pin "1") (pin "2") (pin "3") (pin "4") (pin "5") (pin "6") (pin "7") (pin "8"))

 (symbol (lib_id "working-eagle-import:CAP0402-CAP") (at 127 83.82 90) (unit 1) (in_bom yes) (on_board yes) (dnp no)
  (property "Reference" "C4" (at 124.46 81.153 90) (effects (font (size 1.778 1.5113)) (justify right top)))
  (property "Value" "0.1uF" (at 129.794 86.487 90) (effects (font (size 1.778 1.5113)) (justify left bottom)))
  (property "Footprint" "working:0402-CAP" (at 127 83.82 0) (effects (font (size 1.27 1.27)) hide))
  (property "Datasheet" "" (at 127 83.82 0) (effects (font (size 1.27 1.27)) hide)) (pin "1") (pin "2"))

 (symbol (lib_id "working-eagle-import:FIDUCIALUFIDUCIAL") (at 264.16 170.18 0) (unit 1) (in_bom yes) (on_board yes) (dnp no)
  (property "Reference" "U$1" (at 264.16 170.18 0) (effects (font (size 1.27 1.27)) hide))
  (property "Value" "FIDUCIALUFIDUCIAL" (at 264.16 170.18 0) (effects (font (size 1.27 1.27)) hide))
  (property "Footprint" "working:MICRO-FIDUCIAL" (at 264.16 170.18 0) (effects (font (size 1.27 1.27)) hide))
  (property "Datasheet" "" (at 264.16 170.18 0) (effects (font (size 1.27 1.27)) hide)))

 (symbol (lib_id "working-eagle-import:LOGO-SFENEW") (at 259.08 177.8 0) (unit 1) (in_bom yes) (on_board yes) (dnp no)
  (property "Reference" "U$2" (at 259.08 177.8 0) (effects (font (size 1.27 1.27)) hide))
  (property "Value" "LOGO-SFENEW" (at 259.08 177.8 0) (effects (font (size 1.27 1.27)) hide))
  (property "Footprint" "working:SFE-NEW-WEBLOGO" (at 259.08 177.8 0) (effects (font (size 1.27 1.27)) hide))
  (property "Datasheet" "" (at 259.08 177.8 0) (effects (font (size 1.27 1.27)) hide)))

 (symbol (lib_id "working-eagle-import:M03PTH") (at 215.9 101.6 180) (unit 1) (in_bom yes) (on_board yes) (dnp no)
  (property "Reference" "JP3" (at 218.44 107.442 0) (effects (font (size 1.778 1.5113)) (justify left bottom)))
  (property "Value" "M03PTH" (at 218.44 93.98 0) (effects (font (size 1.778 1.5113)) (justify left bottom) hide))
  (property "Footprint" "working:1X03" (at 215.9 101.6 0) (effects (font (size 1.27 1.27)) hide))
  (property "Datasheet" "" (at 215.9 101.6 0) (effects (font (size 1.27 1.27)) hide)) (pin "1") (pin "2") (pin "3"))

 (symbol (lib_id "working-eagle-import:FRAME-LETTER") (at 165.1 203.2 0) (unit 2) (in_bom yes) (on_board yes) (dnp no)
  (property "Reference" "#FRAME1" (at 165.1 203.2 0) (effects (font (size 1.27 1.27)) hide))
  (property "Value" "FRAME-LETTER" (at 165.1 203.2 0) (effects (font (size 1.27 1.27)) hide))
  (property "Footprint" "" (at 165.1 203.2 0) (effects (font (size 1.27 1.27)) hide))
  (property "Datasheet" "" (at 165.1 203.2 0) (effects (font (size 1.27 1.27)) hide)))

 (sheet_instances (path "" (page "1"))))
